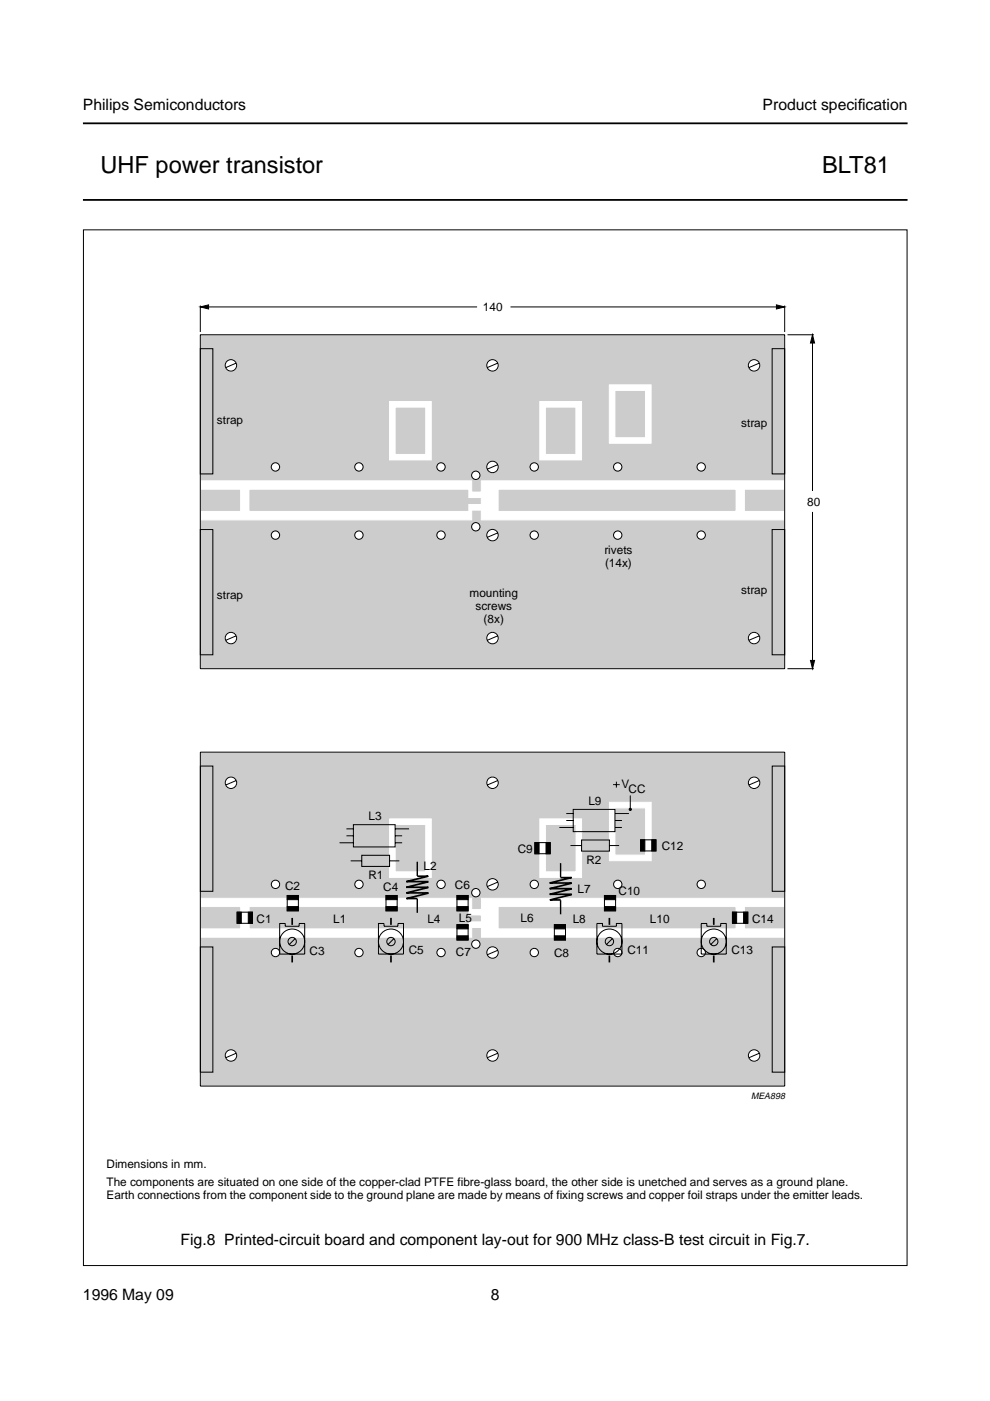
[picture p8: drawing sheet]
<svg xmlns="http://www.w3.org/2000/svg" width="210mm" height="297mm" viewBox="0 0 210 297" stroke-linecap="round" stroke-linejoin="round" font-family="sans-serif">
<path d="M17.6 26.2h174.8M17.6 42.4h174.8" fill="none" stroke="#000" stroke-width=".38"/>
<g fill="#fff">
<path d="M32.6 261.8h144.8v6.6h-144.8z" fill-rule="evenodd"/>
<path d="M22.6 245.9h160.4v10.1h-160.4z" fill-rule="evenodd"/>
</g>
<g fill="#fff">
<path d="M178.8 68.8h13.5z"/>
<path d="M178.7 67.9v2z"/>
<path d="M17.5 65h174.8v7.1h-174.8z"/>
<circle cx="162.5" cy="65.8" r=".22"/>
<circle cx="162.5" cy="67.7" r=".22"/>
<circle cx="162.5" cy="69.5" r=".22"/>
<circle cx="162.5" cy="71.4" r=".22"/>
<circle cx="47.5" cy="65.8" r=".22"/>
<circle cx="47.5" cy="67.7" r=".22"/>
<circle cx="47.5" cy="69.5" r=".22"/>
<circle cx="47.5" cy="71.4" r=".22"/>
</g>
<g fill="#ccc" stroke="#fff" stroke-width=".21">
<path d="M42.5 103.7h8.5v4.7h-8.5z"/>
<path d="M52.8 103.7h46.6v1.8h2.7v1.5h-2.7v1.4h-46.6z"/>
<path d="M105.6 103.7h50.4v4.7h-50.4z"/>
<path d="M157.8 103.7h8.6v4.7h-8.6z"/>
<path d="M42.5 110.2h57.5v-2.1h2.1v2.1h64.3v31.6h-123.9z"/>
<path d="M42.5 71h123.9v31h-64.3v2.3h-2.1v-2.3h-57.5z"/>
</g>
<g fill="none" stroke="#000" stroke-width=".21">
<path d="M42.5 73.9h2.6v26.6h-2.6zM42.5 64.8v5.6M42.5 71h123.9v70.8h-123.9zM42.5 65.1h58.7M50 77l-2.1 .9M105.5 77l-2.1 .9M108.2 65.1h58.2M160.9 77l-2.1 .9M163.7 73.9h2.7v26.6h-2.7zM166.4 64.8v5.6M167 71h5.6M172.3 71v33.1"/>
<path d="M105.5 98.6l-2.1 .8M42.5 112.3h2.6v26.5h-2.6zM105.5 113l-2.1 .9M163.7 112.3h2.7v26.5h-2.7zM172.3 108.5v33.3M50 134.8l-2.1 .9M105.5 134.8l-2.1 .9M160.9 134.8l-2.1 .9M167 141.8h5.6"/>
<circle cx="49" cy="77.5" r="1.22"/>
<circle cx="104.4" cy="77.5" r="1.22"/>
<circle cx="159.9" cy="77.5" r="1.22"/>
<circle cx="58.4" cy="99" r=".89"/>
<circle cx="76.1" cy="99" r=".89"/>
<circle cx="93.5" cy="99" r=".89"/>
<circle cx="104.4" cy="99" r="1.22"/>
<circle cx="113.3" cy="99" r=".89"/>
<circle cx="131" cy="99" r=".89"/>
<circle cx="148.7" cy="99" r=".89"/>
<circle cx="58.4" cy="113.5" r=".89"/>
<circle cx="76.1" cy="113.5" r=".89"/>
<circle cx="93.5" cy="113.5" r=".89"/>
<circle cx="104.4" cy="113.5" r="1.22"/>
<circle cx="113.3" cy="113.5" r=".89"/>
<circle cx="131" cy="113.5" r=".89"/>
<circle cx="148.7" cy="113.5" r=".89"/>
<circle cx="49" cy="135.3" r="1.22"/>
<circle cx="104.4" cy="135.3" r="1.22"/>
<circle cx="159.9" cy="135.3" r="1.22"/>
</g>
<path d="M42.5 65.1l1.7-.5v.9zM164.6 64.6l1.8 .5-1.8 .4zM172.3 71l.4 1.7h-.9zM171.8 140h.9l-.4 1.8z" fill="#000" stroke="#000" stroke-width=".21"/>
<g fill="#fff" stroke="#fff" stroke-width=".21">
<circle cx="49" cy="77.5" r="1.22"/>
<circle cx="104.4" cy="77.5" r="1.22"/>
<circle cx="159.9" cy="77.5" r="1.22"/>
<circle cx="49" cy="135.3" r="1.22"/>
<circle cx="104.4" cy="135.3" r="1.22"/>
<circle cx="159.9" cy="135.3" r="1.22"/>
<circle cx="104.4" cy="99" r="1.22"/>
<circle cx="104.4" cy="113.5" r="1.22"/>
</g>
<g fill="#fff" stroke="#fff" stroke-width=".59">
<circle cx="148.7" cy="99" r=".59"/>
<circle cx="131" cy="99" r=".59"/>
<circle cx="113.3" cy="99" r=".59"/>
<circle cx="93.5" cy="99" r=".59"/>
<circle cx="76.1" cy="99" r=".59"/>
<circle cx="58.4" cy="99" r=".59"/>
<circle cx="148.7" cy="113.5" r=".59"/>
<circle cx="131" cy="113.5" r=".59"/>
<circle cx="113.3" cy="113.5" r=".59"/>
<circle cx="93.5" cy="113.5" r=".59"/>
<circle cx="76.1" cy="113.5" r=".59"/>
<circle cx="58.4" cy="113.5" r=".59"/>
</g>
<g fill="#fff" stroke="#000" stroke-width=".21">
<circle cx="100.9" cy="111.7" r=".89"/>
<circle cx="100.9" cy="100.8" r=".88"/>
</g>
<path d="M129.2 81.6h8.9v12.4h-8.9z" fill="#fff" stroke="#fff" stroke-width=".21"/>
<path d="M130.4 82.8h6.5v10h-6.5z" fill="#ccc" stroke="#fff" stroke-width=".21"/>
<path d="M114.4 85.1h8.9v12.4h-8.9z" fill="#fff" stroke="#fff" stroke-width=".21"/>
<path d="M115.6 86.3h6.5v10h-6.5z" fill="#ccc" stroke="#fff" stroke-width=".21"/>
<path d="M82.6 85.1h8.8v12.4h-8.8z" fill="#fff" stroke="#fff" stroke-width=".21"/>
<g fill="#ccc" stroke="#fff" stroke-width=".21">
<path d="M83.8 86.3h6.5v10h-6.5z"/>
<path d="M42.5 192.2h8.5v4.7h-8.5z"/>
<path d="M52.8 192.2h46.6v1.8h2.7v1.5h-2.7v1.4h-46.6z"/>
<path d="M105.6 192.2h50.5v4.7h-50.5z"/>
<path d="M157.8 192.2h8.6v4.7h-8.6z"/>
<path d="M42.5 198.7h57.5v-2.1h2.1v2.1h64.3v31.6h-123.9z"/>
<path d="M42.5 159.5h123.9v30.9h-64.3v2.4h-2.1v-2.4h-57.5z"/>
</g>
<g fill="none" stroke="#000" stroke-width=".21">
<path d="M42.5 159.5h123.9v70.8h-123.9zM42.5 162.4h2.6v26.6h-2.6zM50 165.5l-2.1 .9M105.5 165.5l-2.1 .9M160.9 165.5l-2 .9M163.7 162.4h2.7v26.6h-2.7zM105.5 187.1l-2.1 .8M42.5 200.8h2.6v26.5h-2.6zM105.5 201.5l-2.1 .9M163.7 200.8h2.7v26.5h-2.7zM50 223.3l-2.1 .9M105.5 223.3l-2.1 .9"/>
<path d="M160.9 223.3l-2 .9"/>
<circle cx="49" cy="166" r="1.22"/>
<circle cx="104.4" cy="166" r="1.22"/>
<circle cx="159.9" cy="166" r="1.22"/>
<circle cx="58.4" cy="187.5" r=".89"/>
<circle cx="76.1" cy="187.5" r=".89"/>
<circle cx="93.5" cy="187.5" r=".89"/>
<circle cx="104.4" cy="187.5" r="1.22"/>
<circle cx="113.3" cy="187.5" r=".89"/>
<circle cx="131" cy="187.5" r=".89"/>
<circle cx="148.7" cy="187.5" r=".89"/>
<circle cx="58.4" cy="202" r=".89"/>
<circle cx="76.1" cy="202" r=".89"/>
<circle cx="93.5" cy="202" r=".89"/>
<circle cx="104.4" cy="202" r="1.22"/>
<circle cx="113.3" cy="202" r=".89"/>
<circle cx="131" cy="202" r=".89"/>
<circle cx="148.7" cy="202" r=".89"/>
<circle cx="49" cy="223.8" r="1.22"/>
<circle cx="104.4" cy="223.8" r="1.22"/>
<circle cx="159.9" cy="223.8" r="1.22"/>
</g>
<g fill="#fff" stroke="#fff" stroke-width=".21">
<circle cx="49" cy="166" r="1.22"/>
<circle cx="104.4" cy="166" r="1.22"/>
<circle cx="159.9" cy="166" r="1.22"/>
<circle cx="49" cy="223.8" r="1.22"/>
<circle cx="104.4" cy="223.8" r="1.22"/>
<circle cx="159.9" cy="223.8" r="1.22"/>
<circle cx="104.4" cy="187.5" r="1.22"/>
<circle cx="104.4" cy="202" r="1.22"/>
</g>
<g fill="#fff" stroke="#fff" stroke-width=".59">
<circle cx="148.7" cy="187.5" r=".59"/>
<circle cx="131" cy="187.5" r=".59"/>
<circle cx="113.3" cy="187.5" r=".59"/>
<circle cx="93.5" cy="187.5" r=".59"/>
<circle cx="76.1" cy="187.5" r=".59"/>
<circle cx="58.4" cy="187.5" r=".59"/>
<circle cx="148.7" cy="202" r=".59"/>
<circle cx="131" cy="202" r=".59"/>
<circle cx="113.3" cy="202" r=".59"/>
<circle cx="93.5" cy="202" r=".59"/>
<circle cx="76.1" cy="202" r=".59"/>
<circle cx="58.4" cy="202" r=".59"/>
</g>
<g fill="#fff" stroke="#000" stroke-width=".21">
<circle cx="100.9" cy="200.2" r=".88"/>
<circle cx="100.9" cy="189.3" r=".89"/>
</g>
<path d="M129.2 170.1h8.9v12.4h-8.9z" fill="#fff" stroke="#fff" stroke-width=".21"/>
<path d="M130.4 171.3h6.5v10h-6.5z" fill="#ccc" stroke="#fff" stroke-width=".21"/>
<path d="M114.5 173.6h8.8v12.4h-8.8z" fill="#fff" stroke="#fff" stroke-width=".21"/>
<path d="M115.6 174.8h6.5v10h-6.5z" fill="#ccc" stroke="#fff" stroke-width=".21"/>
<path d="M82.6 173.6h8.8v12.4h-8.8z" fill="#fff" stroke="#fff" stroke-width=".21"/>
<path d="M83.8 174.8h6.5v10h-6.5z" fill="#ccc" stroke="#fff" stroke-width=".21"/>
<g fill="none" stroke="#000" stroke-width=".21">
<path d="M17.7 48.7h174.6v219.6h-174.6zM72 178.7h2.9M73.5 175.7h1.4M73.5 177.2h1.4M74.9 174.8h8.9v4.8h-8.9zM83.8 175.7h2.9M83.8 178.7h1.5M83.8 177.2h1.5M113.4 178.6h3.3v2.4h-3.3zM118.6 175.4h2.9M120.1 172.5h1.4M120.1 174h1.4"/>
<path d="M120.9 179.3h2.4M121.5 171.6h8.9v4.7h-8.9zM123.3 178.1h5.9v2.4h-5.9zM129.2 179.3h2.1M130 166.4h1.4M130.4 172.5h2.9M130.4 175.4h1.5M130.4 174h1.5M130.7 165.7v1.3M133.6 168.7v2.9M135.8 178.1h3.3v2.3h-3.3zM50.3 193.4h3.2v2.4h-3.2z"/>
<path d="M59.3 195.8h1.2v.6h2.9v-.6h1.2v6.5h-5.3zM60.9 189.9h2.4v3.2h-2.4zM62.5 199l-1.1 1.2M74.3 182.5h2.4M76.7 181.3h5.9v2.4h-5.9zM80.2 195.8h1.2v.6h3v-.6h1.1v6.5h-5.3zM81.8 189.9h2.4v3.2h-2.4zM82.6 182.5h2.1M83.5 199l-1.2 1.2M96.9 189.9h2.3v3.2h-2.3zM96.9 196.1h2.3v3.2h-2.3zM117.5 196.1h2.4v3.2h-2.4z"/>
<path d="M126.6 195.8h1.1v.6h3v-.6h1.2v6.5h-5.3zM128.2 189.9h2.3v3.2h-2.3zM129.8 199l-1.2 1.2M148.7 195.8h1.2v.6h2.9v-.6h1.2v6.5h-5.3zM151.9 199l-1.2 1.2M155.3 193.4h3.2v2.4h-3.2z"/>
<circle cx="61.9" cy="199.6" r=".89"/>
<circle cx="61.9" cy="199.6" r="2.66"/>
<circle cx="82.9" cy="199.6" r=".89"/>
<circle cx="82.9" cy="199.6" r="2.66"/>
<circle cx="129.2" cy="199.6" r=".89"/>
<circle cx="129.2" cy="199.6" r="2.66"/>
<circle cx="151.3" cy="199.6" r=".89"/>
<circle cx="151.3" cy="199.6" r="2.66"/>
</g>
<g fill="#000" stroke="#000" stroke-width=".21">
<path d="M113.4 178.6h.9v2.4h-.9zM115.8 178.6h.9v2.4h-.9zM135.8 178.1h.9v2.3h-.9zM138.2 178.1h.9v2.3h-.9zM50.3 193.4h.9v2.4h-.9zM52.6 193.4h.9v2.4h-.9zM60.9 192.2h2.4v.9h-2.4zM60.9 189.9h2.4v.8h-2.4zM81.8 192.2h2.4v.9h-2.4zM81.8 189.9h2.4v.8h-2.4zM96.9 192.2h2.3v.9h-2.3zM96.9 189.9h2.3v.8h-2.3z"/>
<path d="M96.9 198.4h2.3v.9h-2.3zM96.9 196.1h2.3v.8h-2.3zM117.5 198.4h2.4v.9h-2.4zM117.5 196.1h2.4v.8h-2.4zM128.2 192.2h2.3v.9h-2.3zM128.2 189.9h2.3v.8h-2.3zM155.3 193.4h.9v2.4h-.9zM157.7 193.4h.8v2.4h-.8z"/>
<circle cx="133.6" cy="171.6" r=".24"/>
</g>
<g fill="none" stroke="#000" stroke-width=".35">
<path d="M61.9 194.6v1.5M82.9 194.6v1.5M88.5 185.8h2.3l-4.6 1.1h4.6M90.8 187l-4.6 1.1h4.6M90.8 188.2l-4.6 1.1h4.6M90.8 189.4l-4.6 1.1h2.3M116.6 190.8h2.3M118.9 186.1h2.3M121.2 186.1l-4.7 1.1h4.7M121.2 187.3l-4.7 1.1h4.7M121.2 188.5l-4.7 1.1h4.7M121.2 189.7l-4.6 1.1"/>
<path d="M129.2 194.6v1.5M151.3 194.6v1.5M61.9 202.6v1.5M82.9 202.6v1.5M129.2 202.6v1.5M151.3 202.6v1.5"/>
</g>
<path d="M88.5 182.7v3M88.5 190.6v2.9M118.9 183v3M118.9 190.9v2.9" fill="none" stroke="#000" stroke-width=".29"/>
<path d="M129.9 166.4h1.6" fill="none" stroke="#fff" stroke-width=".21"/>
<g font-size="5">
<text x="21.3" y="36.6">UHF power transistor</text>
<text x="174.3" y="36.6">BLT81</text>
</g>
<g font-size="3.3">
<text x="17.6" y="23.4">Philips Semiconductors</text>
<text x="161.7" y="23.4">Product specif</text>
<text x="181.9" y="23.4">ication</text>
<text x="38.3" y="264">Fig.8 Printed-circuit board and component lay-out for 900 MHz class-B test circuit in Fig.7.</text>
<text x="17.6" y="275.6">1996 May 09</text>
<text x="104.1" y="275.6">8</text>
</g>
<g font-size="2.5">
<text x="102.4" y="65.9">140</text>
<text x="46" y="89.8">strap</text>
<text x="157.1" y="90.5">strap</text>
<text x="171.2" y="107.3">80</text>
<text x="128.1" y="117.5">rivets</text>
<text x="128.3" y="120.2">(14x)</text>
<text x="46" y="127.1">strap</text>
<text x="99.6" y="126.7">mounting</text>
<text x="100.8" y="129.4">screws</text>
<text x="157.1" y="126">strap</text>
<text x="102.5" y="132.1">(8x)</text>
<text x="131.8" y="167.1">V</text>
<text x="78.1" y="174">L3</text>
<text x="124.8" y="170.6">L9</text>
<text x="133.3" y="168.1">CC</text>
<text x="89.8" y="184.4">L2</text>
<text x="109.8" y="180.8">C9</text>
<text x="124.3" y="183.1">R2</text>
<text x="140.3" y="180.2">C12</text>
<text x="60.4" y="188.7">C2</text>
<text x="78.1" y="186.4">R1</text>
<text x="81.3" y="188.9">C4</text>
<text x="96.4" y="188.5">C6</text>
<text x="122.5" y="189.4">L7</text>
<text x="131.1" y="189.8">C10</text>
<text x="54.4" y="195.6">C1</text>
<text x="70.6" y="195.6">L1</text>
<text x="90.6" y="195.6">L4</text>
<text x="97.3" y="195.4">L5</text>
<text x="110.4" y="195.4">L6</text>
<text x="121.4" y="195.6">L8</text>
<text x="137.8" y="195.6">L10</text>
<text x="159.4" y="195.6">C14</text>
<text x="65.6" y="202.5">C3</text>
<text x="86.7" y="202.3">C5</text>
<text x="96.7" y="202.7">C7</text>
<text x="117.5" y="202.9">C8</text>
<text x="133" y="202.3">C11</text>
<text x="155.1" y="202.3">C13</text>
<text x="22.6" y="247.6">Dimensions in mm.</text>
<text x="22.6" y="251.4">The components are situated on one side of the copper-clad PTFE fibre-glass board, the other side is unetched and serves as a ground plane.</text>
<text x="22.6" y="254.3">Earth connections from the component side to the ground plane are made by means of fixing screws and copper foil straps under the emitter leads.</text>
</g>
<text font-size="1.9" x="159.2" y="233.1">MEA898</text>
</svg>
